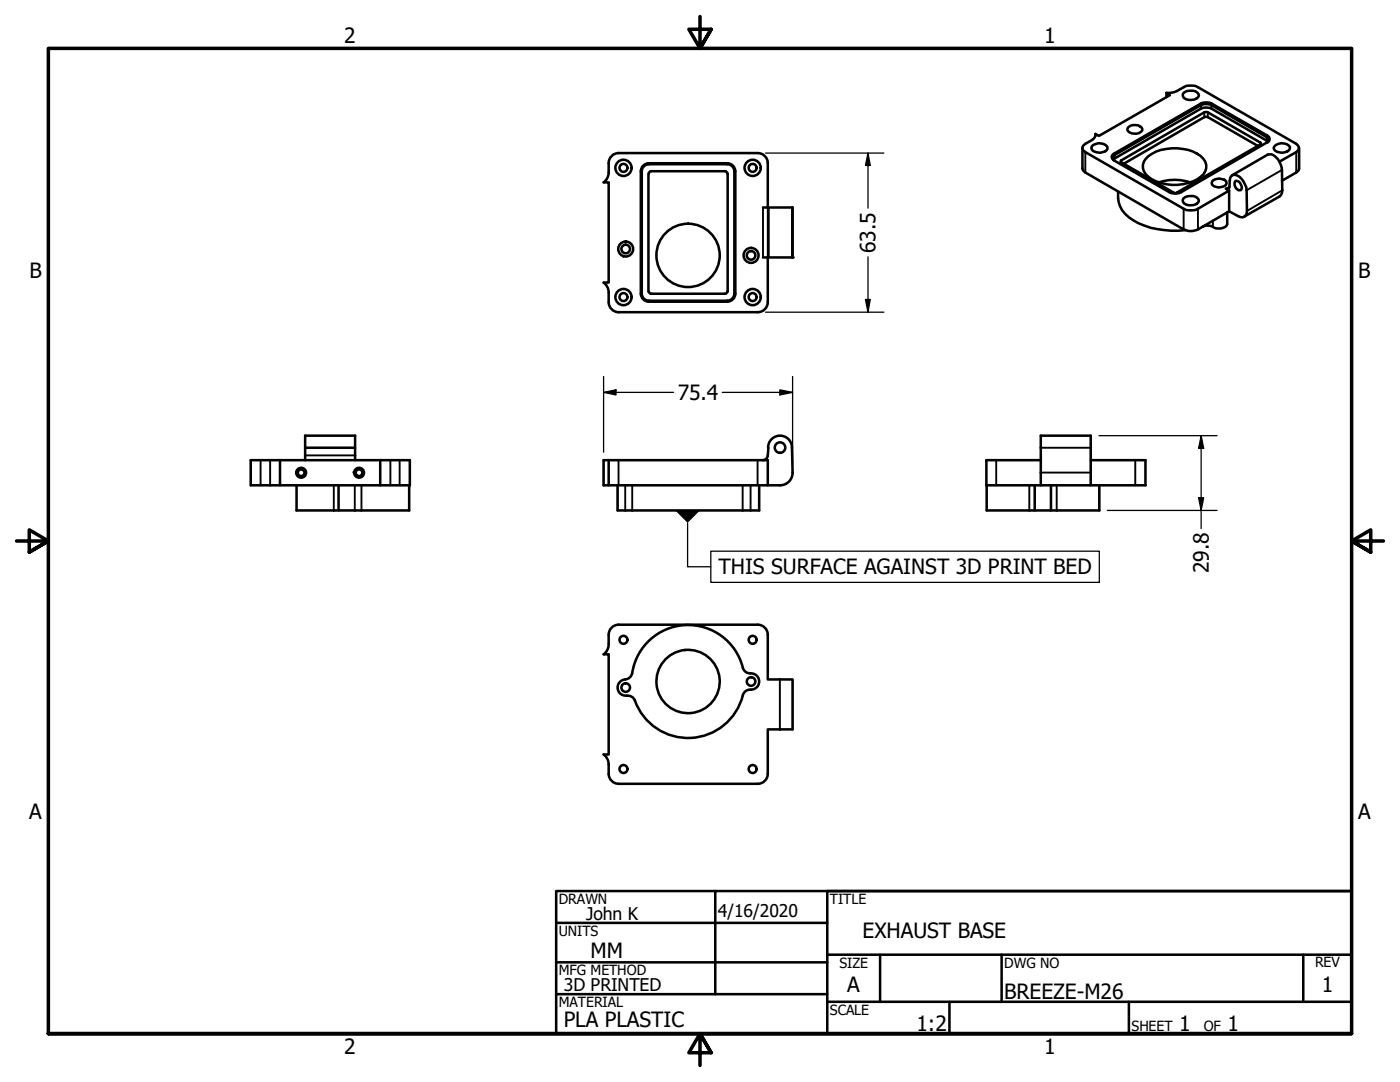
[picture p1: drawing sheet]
<svg xmlns="http://www.w3.org/2000/svg" width="279mm" height="216mm" viewBox="0 0 279 216" stroke-linecap="round" stroke-linejoin="round" font-family="sans-serif">
<!-- layer: Visible Narrow (ANSI) -->
<g fill="none" stroke="#000" stroke-width=".38">
<path d="M127.9 34.2h.2M129.5 32.6v.2M145.2 32.6v.2M146.6 34.2h.1M216.6 30.4v4M222.3 30.7l.1 .9M223.8 32v.4M239.6 20.7l.1 1M240.3 22.4v1M241 22.4v1M241.9 20.7l-.2 1M245.4 37.3l-.7 .4"/>
<path d="M251.5 28.4v.4M252.9 27.1l-.1 1M255.8 33.9l-7 4.1M255.9 38l-7 4.1M258.7 30.4v4M127.9 58.6h.2M146.6 58.6h.1M152.3 41.4v10M153.2 41.4v10M158.1 41.4v10M158.2 41.4v10M236.2 41.7v4.1"/>
<path d="M239.1 41.7v4.1M240.2 45.1h.1M242.1 44v1.3M129.5 60v.2M145.2 60v.2M52 91.8v5M53.9 91.8v5M60.9 90.9h10M66.6 96.8v5.1M70.8 96.8v5.1M72.1 96.8v5.1M77.9 91.8v5"/>
<path d="M79.8 91.8v5M123.4 91.8v5M124.8 96.8v5.1M126.2 96.8v5.1M148.2 96.8v5.1M149.8 96.8v5.1M151.2 91.8v5M198.8 91.8v5M205.4 96.8v5.1M207.7 89.3h10M207.7 94.3h10M210.9 96.8v5.1"/>
<path d="M226.6 91.8v5M155.6 135.6v9.9"/>
</g>
<!-- layer: Visible (ANSI) -->
<g fill="none" stroke="#000" stroke-width=".51">
<path d="M232.8 18.5h.6a4.9 4.9 0 0 0 2.8-1.1 3.2 3.2 0 0 1 2.9 0l19.6 11.3a.91 .91 0 0 1 .5 .8 .91 .91 0 0 1-.5 .9l-3.4 1.9M232.8 18.5l.7 .5-14.2 8.1-.7-.4M232.8 18.5v.9M236.2 18.6a2.24 2.24 0 0 1 3 .2 .93 .93 0 0 1-.9 1.1 2.03 2.03 0 0 1-2.2-.7zM120.5 36.4h1v20h-1M121.5 34.4a2.51 2.51 0 0 1-1 2M123.4 30.5h27.8M123.5 30.5a2 2 0 0 0-2 2v1.9M127.9 34.2v24.4M128.1 34.2v24.4M129.4 34.7v23.5M129.5 32.8h15.6a1.43 1.43 0 0 1 1.5 1.4"/>
<path d="M129.5 32.6h15.6a1.62 1.62 0 0 1 1.6 1.6M129.5 32.8a1.43 1.43 0 0 0-1.4 1.4M129.5 32.6a1.62 1.62 0 0 0-1.6 1.6M129.9 34.2h14.8M130 34.2l-.5 .2v.2M144.7 34.2h.2l.3 .4M145.2 34.7v23.5M146.6 34.2v24.4M146.7 34.2v24.4M151.2 30.5a2 2 0 0 1 2 2v8.9M217.9 29.1a2.14 2.14 0 0 1 3.1 .2v.3a1.98 1.98 0 0 1-3.1 .2zM218.6 26.7a1.26 1.26 0 0 1-.7 1.2l-1.3 .8-.6 .6v.4l.6 .7 19.6 11.3a3.2 3.2 0 0 0 2.9 0l6.2-3.7-.6-.3 .2 .1 .4-.3 .1-1.4a.98 .98 0 0 1 .4-1 .98 .98 0 0 1 1-.1 3.8 3.8 0 0 1 2 3l.1 4.1a1.08 1.08 0 0 1-.6 1.2 1.08 1.08 0 0 1-1.2-.2l-1.8-.9-6.2 3.6a3.3 3.3 0 0 1-2.9 0l-19.9-11.6-.3-.6v-4.1"/>
<path d="M218.6 26.7v.4M222.1 30.9l17.5-10.2a2.58 2.58 0 0 1 2.3 0l11 6.4a.72 .72 0 0 1 .5 .6 .72 .72 0 0 1-.5 .7l-17.2 10a2.7 2.7 0 0 1-2.3 0l-11.1-6.4a.7 .7 0 0 1-.2-1.1zM223.1 38.2a5.5 5.5 0 0 0 3.2 5.8 17.2 17.2 0 0 0 10.3 1.9M223.8 32l16.8-9.6h.4l10.7 6.2-.2 .2-16.8 9.7-.5-.1-10.4-6-.2-.1zM225.2 25.3a1.95 1.95 0 0 1 2.8 .4 1.21 1.21 0 0 1-1.6 1 1.43 1.43 0 0 1-1.4-.8zM228.7 31.7a8.2 8.2 0 0 1 7.3-2 6 6 0 0 1 4.5 2.6 2.42 2.42 0 0 1-.9 3 9.2 9.2 0 0 1-10.4 0 2.39 2.39 0 0 1-.5-3.6zM231.3 36.4a10 10 0 0 1 6.3 0M236.2 39.6a2.24 2.24 0 0 1 3 .2 .93 .93 0 0 1-.9 1.1 2.03 2.03 0 0 1-2.2-.6zM242.1 36a2.13 2.13 0 0 1 2.6 .1l.1 .3a1.67 1.67 0 0 1-2.5 .7l-.5-.5zM245.3 38v4.2M245.9 35l7.1-4.1a2.04 2.04 0 0 1 2.3 1.4l.5 1.6 .1 4.1-.2 .9-7.4 4.3M246.6 36.1a1.29 1.29 0 0 1 1 1.8 1.14 1.14 0 0 1-1.1-.6 1.14 1.14 0 0 1 .1-1.2z"/>
<path d="M251.1 29.1l-10.1-5.7-.4-.1-16.4 9.4M253 28.4a.6 .6 0 0 0-.2-1l-11.1-6.4-1.2-.2-.8 .2-17.3 9.9a.61 .61 0 0 0-.2 1M253 28.3l-11.3-6.6-1.2-.2-.8 .2-17.5 10.2M254.4 29.1a2.14 2.14 0 0 1 3 .2 1.43 1.43 0 0 1-2 1.1 1.11 1.11 0 0 1-1.2-.9zM259.3 29.5l-.1 4.4-.5 .5-2.9 1.7M120.5 56.4a2.51 2.51 0 0 1 1 2M121.5 58.4a3.5 3.5 0 0 0 .6 3.3l.8 .5 .6 .1M124.4 51.1l.1 .1M127.9 58.6a1.62 1.62 0 0 0 1.6 1.6M128.1 58.6a1.43 1.43 0 0 0 1.4 1.4M129.5 58.1l.2 .4 .3 .1M129.9 58.6h14.8"/>
<path d="M145.2 58.1l-.1 .3-.4 .2M146.6 58.6a1.43 1.43 0 0 1-1.5 1.4h-15.6M146.7 58.6a1.62 1.62 0 0 1-1.6 1.6h-15.6M152.3 41.4h.9M152.3 51.4h.9M153.2 51.4v8.9a2 2 0 0 1-2 2M153.2 41.4h.2v10h-.2M153.4 41.4h4.8v10h-4.8M244.9 42.4v2.3a1.96 1.96 0 0 1-2.8 .6 2.56 2.56 0 0 0-2-.2M123.4 62.3h27.8M50 91.8h31.8v5h-31.8zM55.9 91.8v5"/>
<path d="M59.2 96.8v5.1h22.5v-5.1M60.9 91.8v-2.5h10v2.5M60.9 89.3v-2.4h10v2.4M67.6 96.8v5.1M70.6 94.2v.1M75.9 91.8v5M121.5 91.8v5M123.3 96.8v5.1h28.2v-5.1M153.2 90.9a.98 .98 0 0 1-1 .9M153.2 96.8v-5h-32.7v5h35.1M153.3 89.3a2.38 2.38 0 0 1 2.4-2.4 2.38 2.38 0 0 1 2.4 2.4M153.4 89.3l-.2 1.6"/>
<path d="M158.1 89.3l.1 5a2.51 2.51 0 0 1-2.5 2.5M196.9 96.8v5.1h22.5v-5.1M206.5 96.8v5.1M207.7 91.8h-10.9v5h31.8v-5h-10.9M207.7 96.8v-9.9h10v9.9M209.7 96.8v5.1M120.5 130.6h1v20h-1M121.5 126.7v1.8M121.5 128.6a2.51 2.51 0 0 1-1 2M123.4 124.7h27.8M123.5 124.7a2 2 0 0 0-2 2M129.3 128a11.3 11.3 0 0 1 19.1 5.6 1.68 1.68 0 0 0 1.7 .8 1.62 1.62 0 0 1 1.4 1.8 1.62 1.62 0 0 1-1.7 1.4 1.51 1.51 0 0 0-1.5 1.1 11.3 11.3 0 0 1-10.6 8.6 11.3 11.3 0 0 1-11.2-7.9 2.47 2.47 0 0 0-2.1-.7 1.68 1.68 0 0 1-1.1-1.9 1.68 1.68 0 0 1 1.9-1.3 1.49 1.49 0 0 0 1-1.2 11.4 11.4 0 0 1 3.1-6.3z"/>
<path d="M151.2 124.7a2 2 0 0 1 2 2M153.2 126.7v8.9h5v9.9h-5v8.9a2 2 0 0 1-2 2M120.5 150.6a2.51 2.51 0 0 1 1 2M121.5 152.5a3.5 3.5 0 0 0 .6 3.3l.8 .5 .6 .1M123.4 156.4h27.8"/>
<circle cx="124.4" cy="33.5" r="1.62"/>
<circle cx="124.4" cy="33.5" r=".79"/>
<circle cx="150.2" cy="33.5" r="1.62"/>
<circle cx="150.2" cy="33.5" r=".79"/>
<circle cx="124.4" cy="59.3" r="1.62"/>
<circle cx="124.4" cy="59.3" r=".79"/>
<circle cx="124.9" cy="49.7" r="1.49"/>
<circle cx="124.9" cy="49.7" r=".86"/>
<circle cx="137.3" cy="51" r="6.3"/>
<circle cx="149.9" cy="51" r="1.49"/>
<circle cx="149.9" cy="51" r=".86"/>
<circle cx="150.2" cy="59.3" r="1.62"/>
<circle cx="150.2" cy="59.3" r=".79"/>
<circle cx="60.1" cy="94.3" r=".67"/>
<circle cx="60.1" cy="94.3" r=".98"/>
<circle cx="71.7" cy="94.3" r=".67"/>
<circle cx="71.7" cy="94.3" r=".98"/>
<circle cx="155.7" cy="89.3" r="1.05"/>
<circle cx="124.4" cy="127.7" r=".79"/>
<circle cx="124.9" cy="137.2" r=".86"/>
<circle cx="137.3" cy="136" r="6.3"/>
<circle cx="149.9" cy="136" r=".86"/>
<circle cx="150.2" cy="127.7" r=".79"/>
<circle cx="124.4" cy="153.4" r=".79"/>
<circle cx="150.2" cy="153.4" r=".79"/>
</g>
<circle cx="158.2" cy="51.4" r=".25" fill="#000"/>
<!-- layer: Border (ANSI) -->
<path d="M139.7 3.3v6.4l-2.2-3.9h4.4l-2.2 3.9 2.2-3.9M3.3 107.9h6.4l-3.9-2.2v4.5l3.9-2.3-3.9 2.3M276.1 107.9h-6.4l3.9-2.2v4.5l-3.9-2.3 3.9 2.3M9.7 206.2v-196.5h260v196.5h-260h260M141.9 210.1l-2.2-3.9 2.2 3.9h-4.4l2.2-3.9v6.4" fill="none" stroke="#000" stroke-width=".7"/>
<!-- layer: Title (ANSI) -->
<g fill="none" stroke="#000" stroke-width=".51">
<path d="M111 177.8h158.7v28.4h-158.7zM142.7 177.8v20.6M269.7 177.8h-104.6v28.4M111 184.1h54.1M111 192h54.1M111 198.4h54.1M165.1 190.5h104.6M165.1 199.9h104.6M175.6 190.5v9.4M189.5 199.9v6.3M199.9 190.5v9.4M225.3 199.9v6.3"/>
<path d="M260.1 190.5v9.4"/>
</g>
<!-- layer: Dimension (ANSI) -->
<g fill="none" stroke="#000" stroke-width=".25">
<path d="M152.8 30.5h23.6M173.2 30.5l.5 2.5h-1zM173.2 30.5v11M172.7 59.8h1l-.5 2.5zM173.2 51.2v11.1M120.5 78.3l2.4-.5v1zM120.5 78.3h13.9M120.5 75.1v15.1M144.1 78.3h14.1M152.8 62.3h23.6M155.6 77.8l2.6 .5-2.6 .5zM158.2 75.1v17.6"/>
<path d="M219.3 86.9h23.6M239.2 99.3h1l-.5 2.6zM239.7 86.9l.5 2.6h-1zM239.7 86.9v18.6M221 101.9h21.9"/>
</g>
<g fill="#000">
<path d="M173.2 30.5l.5 2.5h-1z" fill-rule="evenodd"/>
<path d="M172.7 59.8h1l-.5 2.5z" fill-rule="evenodd"/>
<path d="M120.5 78.3l2.4-.5v1z" fill-rule="evenodd"/>
<path d="M155.6 77.8l2.6 .5-2.6 .5z" fill-rule="evenodd"/>
<path d="M239.2 99.3h1l-.5 2.6z" fill-rule="evenodd"/>
<path d="M239.7 86.9l.5 2.6h-1z" fill-rule="evenodd"/>
</g>
<!-- layer: Symbol (ANSI) -->
<path d="M134.7 101.9h5l-2.5 2.4z" fill-rule="evenodd" fill="#000"/>
<path d="M137.2 104.3v8.8h4.7M141.9 110h77.5v6.2h-77.5z" fill="none" stroke="#000" stroke-width=".25"/>
<g font-size="4.2">
<text x="68.7" y="8.6">2</text>
<text x="208.4" y="8.6">1</text>
<text x="174.8" y="50.5" transform="rotate(-90 174.8 50.5)">63.5</text>
<text x="5.9" y="55.5">B</text>
<text x="271.1" y="55.5">B</text>
<text x="135.3" y="79.8">75.4</text>
<text x="143.4" y="114.6">THIS SURFACE AGAINST 3D PRINT BED</text>
<text x="241.2" y="114.4" transform="rotate(-90 241.2 114.4)">29.8</text>
<text x="5.8" y="163.4">A</text>
<text x="271" y="163.4">A</text>
<text x="117.9" y="191.1">MM</text>
<text x="172.1" y="187.2">EXHAUST BASE</text>
<text x="169.1" y="198">A</text>
<text x="263.8" y="198">1</text>
<text x="200.4" y="199.3">BREEZE-M26</text>
<text x="112.5" y="204.9">PLA PLASTIC</text>
<text x="182.9" y="205.7">1:2</text>
<text x="235.3" y="205.7">1</text>
<text x="245" y="205.7">1</text>
<text x="68.7" y="210.3">2</text>
<text x="208.4" y="210.3">1</text>
</g>
<g font-size="3.5">
<text x="117" y="183.6">John K</text>
<text x="143.3" y="183.1">4/16/2020</text>
<text x="112.5" y="197.7">3D PRINTED</text>
</g>
<g font-size="2.8">
<text x="111.5" y="180.3">DRAWN</text>
<text x="165.6" y="180.3">TITLE</text>
<text x="111.5" y="186.8">UNITS</text>
<text x="111.5" y="194.6">MFG METHOD</text>
<text x="167.5" y="193.1">SIZE</text>
<text x="200.4" y="193.1">DWG NO</text>
<text x="262.4" y="193">REV</text>
<text x="111.5" y="200.9">MATERIAL</text>
<text x="165.6" y="202.5">SCALE</text>
<text x="225.8" y="205.7">SHEET</text>
<text x="240.2" y="205.7">OF</text>
</g>
</svg>
